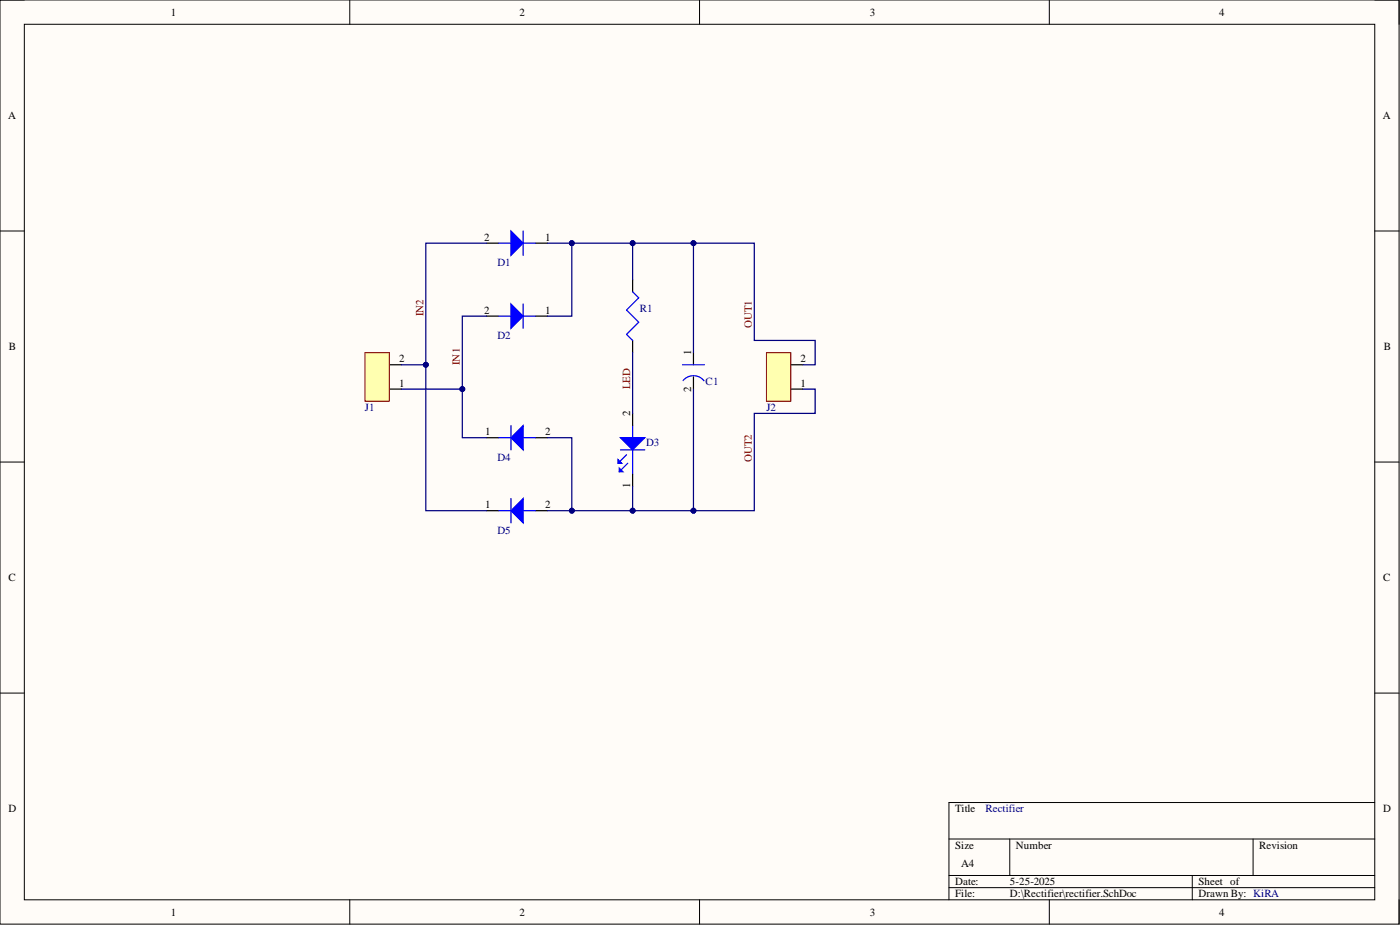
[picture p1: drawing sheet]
# Altium project Rectifier.PrjPcb
1 sheet, 9 parts. Net scope: global (net labels, ports and power ports of the same name join across sheets).
Board file: rectifier.PcbDoc

## Sheet rectifier.SchDoc
size A4; SheetNumber: 1; SheetTotal: 1

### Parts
C1  Capacitor 1000uF 25V  [Capacitor 1000uF 25V]  (value not drawn)
D1  Diode  [Diode 1N914]  (value not drawn)
D2  Diode  [Diode 1N914]  (value not drawn)
D3  3mm red LED  [LED 3mm red]  (value not drawn)
D4  Diode  [Diode 1N914]  (value not drawn)
D5  Diode  [Diode 1N914]  (value not drawn)
J1  1X2 header, screw  [Header, Screw]  (value not drawn)
J2  1X2 header, screw  [Header, Screw]  (value not drawn)
R1  10K, 0.25W  [Resistor 10K, 0.25W]  (value not drawn)

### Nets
IN1: D2.2 D4.1 J1.1
IN2: D1.2 D5.1 J1.2
LED: D3.2 R1.1
OUT1: C1.1 D1.1 D2.1 J2.2 R1.2
OUT2: C1.2 D3.1 D4.2 D5.2 J2.1

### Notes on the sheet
- Rectifier
- KiRA
